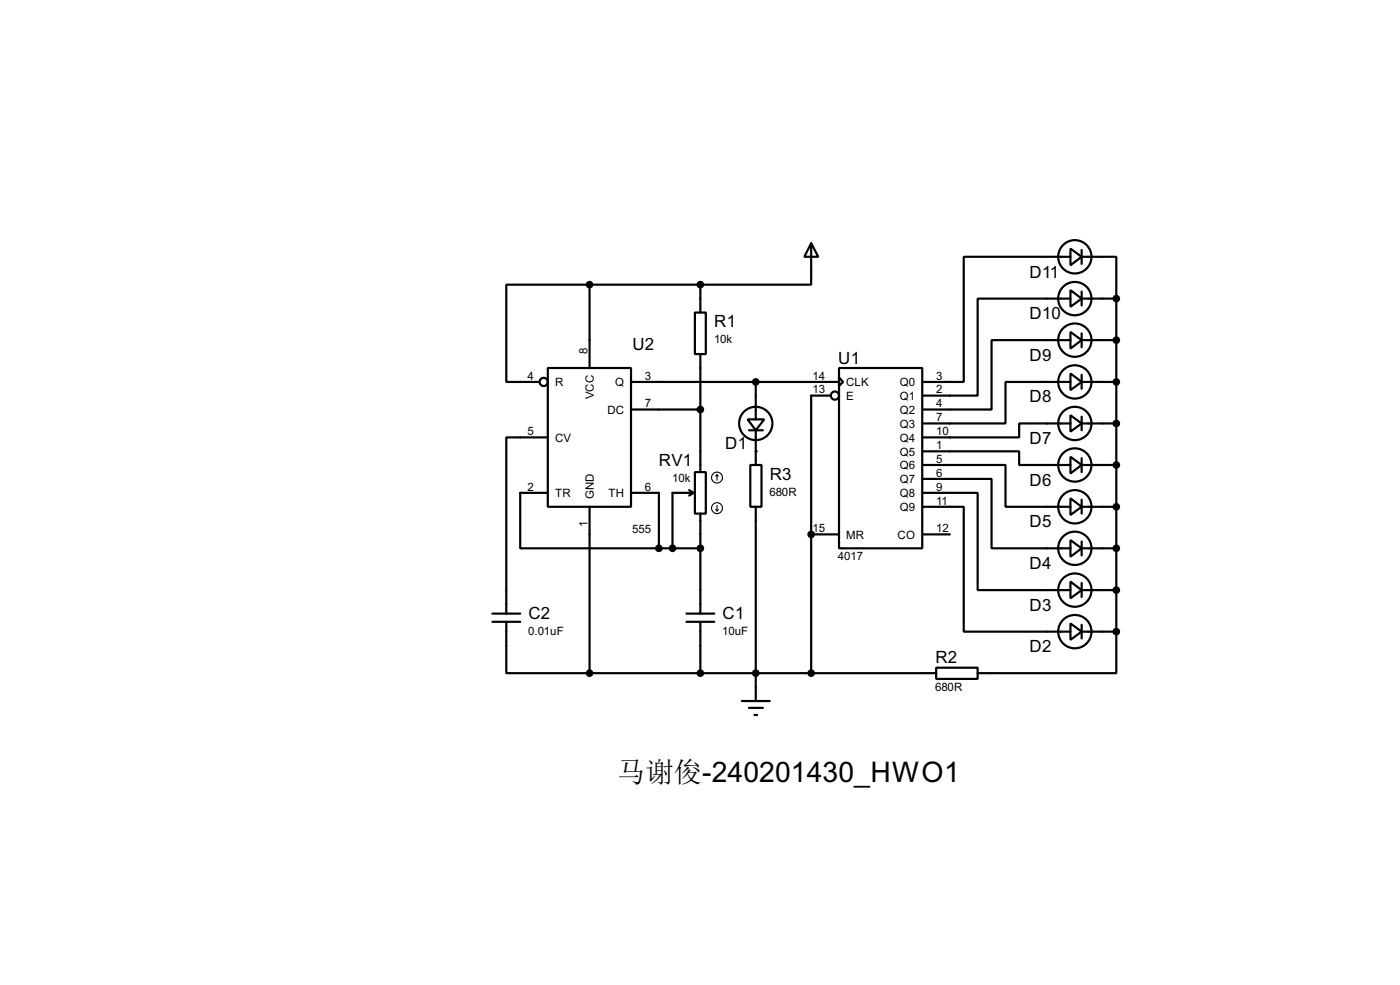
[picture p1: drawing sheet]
<svg xmlns="http://www.w3.org/2000/svg" width="256mm" height="180mm" viewBox="0 0 256 180" stroke-linecap="round" stroke-linejoin="round" font-family="sans-serif">
<g fill="none" stroke="#000" stroke-width=".4">
<path d="M108 52.1h-15.2v17.8h6.1M108 52.1v15.3M108 52.1h20.3M127.3 57.2h2v7.6h-2zM128.3 52.1v5.1M148.6 44.5l1.3 2.5h-2.5zM148.6 44.5v7.6h-20.3M196.1 53.1l2.1 1.6-2.1 1.5zM196.1 45.5l2.1 1.5-2.1 1.6zM196.1 54.7h-17v17.7h-10.1M196.1 47h-19.5v22.9h-7.6M198.2 47h6.3v7.7"/>
<path d="M198.2 54.7h6.3M198.2 45.8v2.5M198.2 53.4v2.5M204.5 54.7v60.9M100.4 67.4h15.2v25.4h-15.2zM115.6 69.9h38.1M115.6 75h12.7M128.3 64.8v21.6M137 76.8h3l-1.5 2zM137.2 78.8h2.6M138.5 69.9v6.9M138.5 78.8v6.3"/>
<path d="M152.2 72.4h-3.6v50.8M153.7 67.4h15.3v33h-15.3zM153.7 69.1l.8 .8-.8 .8zM196.1 76l2.1 1.5-2.1 1.5zM196.1 68.4l2.1 1.5-2.1 1.5zM196.1 60.8l2.1 1.5-2.1 1.5zM196.1 77.5h-9.4v2.6h-17.7M196.1 69.9h-11.9v7.6h-15.2M196.1 62.3h-14.4v12.7h-12.7M198.2 77.5h6.3M198.2 69.9h6.3M198.2 62.3h6.3"/>
<path d="M198.2 61v2.6M198.2 68.6v2.6M198.2 76.3v2.5M100.4 80.1h-7.6v32.2M100.4 90.2h-5.1v10.2h25.4M108 92.8v30.4M115.6 90.2h5.1v10.2M126.3 89.7l.8 .5M127.1 90.2h-3.9v10.2M127.1 90.2l-.8 .5M127.3 86.4h2v7.6h-2zM128.3 94v18.3"/>
<path d="M137.5 85.1h2v7.7h-2zM138.5 92.8v35.5M148.6 97.8h5.1M169 92.8h7.6v22.8h19.5M169 90.2h10.1v17.8h17M169 85.1h15.2v7.7h11.9M169 87.7h12.7v12.7h14.4M169 82.6h17.7v2.5h9.4M169 97.8h5M196.1 91.2l2.1 1.6-2.1 1.5zM196.1 98.9l2.1 1.5-2.1 1.5zM196.1 83.6l2.1 1.5-2.1 1.6z"/>
<path d="M198.2 92.8h6.3M198.2 85.1h6.3M198.2 83.9v2.5M198.2 91.5v2.5M198.2 99.1v2.6M90.2 112.3h5.1M90.2 113.8h5.1M92.8 113.8v9.4h15.2M120.7 100.4h7.6M125.8 112.3h5.1M125.8 113.8h5.1M128.3 113.8v9.4"/>
<path d="M196.1 114.1l2.1 1.5-2.1 1.5zM196.1 106.5l2.1 1.5-2.1 1.5zM198.2 108h6.3M198.2 100.4h6.3M198.2 115.6h6.3M198.2 106.7v2.6M198.2 114.4v2.5M204.5 115.6v7.6h-25.4M108 123.2h63.5M135.9 128.3h5.1M137.2 129.6h2.6M138.2 130.9h.5"/>
<path d="M171.5 122.2h7.6v2.1h-7.6z"/>
<circle cx="196.9" cy="47" r="3.1"/>
<circle cx="196.9" cy="54.7" r="3.1"/>
<circle cx="99.6" cy="69.9" r=".75"/>
<circle cx="138.4" cy="77.5" r="3.1"/>
<circle cx="152.9" cy="72.4" r=".75"/>
<circle cx="196.9" cy="62.3" r="3.1"/>
<circle cx="196.9" cy="69.9" r="3.1"/>
<circle cx="196.9" cy="77.5" r="3.1"/>
<circle cx="196.9" cy="85.1" r="3.1"/>
<circle cx="196.9" cy="92.8" r="3.1"/>
<circle cx="196.9" cy="108" r="3.1"/>
<circle cx="196.9" cy="115.6" r="3.1"/>
<circle cx="196.9" cy="100.4" r="3.1"/>
</g>
<g fill="#000">
<circle cx="138.5" cy="82.6" r=".2"/>
<circle cx="148.6" cy="97.8" r=".2"/>
</g>
<g fill="#000" stroke="#000" stroke-width=".4">
<circle cx="108" cy="52.1" r=".5"/>
<circle cx="128.3" cy="52.1" r=".5"/>
<circle cx="204.5" cy="54.7" r=".5"/>
<circle cx="128.3" cy="75" r=".5"/>
<circle cx="138.4" cy="69.9" r=".5"/>
<circle cx="204.5" cy="62.3" r=".5"/>
<circle cx="204.5" cy="77.5" r=".5"/>
<circle cx="204.5" cy="69.9" r=".5"/>
<circle cx="148.6" cy="97.8" r=".5"/>
<circle cx="204.5" cy="85.1" r=".5"/>
<circle cx="204.5" cy="92.8" r=".5"/>
<circle cx="120.7" cy="100.4" r=".5"/>
<circle cx="123.2" cy="100.4" r=".5"/>
<circle cx="128.3" cy="100.4" r=".5"/>
<circle cx="204.5" cy="108" r=".5"/>
<circle cx="204.5" cy="115.6" r=".5"/>
<circle cx="204.5" cy="100.4" r=".5"/>
<circle cx="108" cy="123.2" r=".5"/>
<circle cx="128.3" cy="123.2" r=".5"/>
<circle cx="138.4" cy="123.2" r=".5"/>
<circle cx="148.6" cy="123.2" r=".5"/>
</g>
<g fill="none" stroke="#000" stroke-width=".2">
<path d="M131.1 93.3l.3 .2M131.4 86.9v1M131.4 92.5v1M131.4 86.9l.2 .3M131.4 86.9l-.3 .3M131.6 93.3l-.2 .2"/>
<circle cx="131.3" cy="87.4" r="1"/>
<circle cx="131.3" cy="93" r="1"/>
</g>
<text font-size="5.2" x="113.1" y="143.2">马谢俊-240201430_HWO1</text>
<g font-size="3.5">
<text x="188.6" y="50.8">D11</text>
<text x="130.9" y="59.9">R1</text>
<text x="188.6" y="58.4">D10</text>
<text x="115.9" y="64">U2</text>
<text x="153.6" y="66.6">U1</text>
<text x="188.6" y="66.1">D9</text>
<text x="188.6" y="73.7">D8</text>
<text x="132.9" y="82.2">D1</text>
<text x="188.6" y="81.3">D7</text>
<text x="120.7" y="85.3">RV1</text>
<text x="141" y="87.8">R3</text>
<text x="188.6" y="88.9">D6</text>
<text x="188.6" y="96.5">D5</text>
<text x="188.6" y="104.2">D4</text>
<text x="96.8" y="113.2">C2</text>
<text x="132.4" y="113.2">C1</text>
<text x="188.6" y="111.8">D3</text>
<text x="188.6" y="119.4">D2</text>
<text x="171.4" y="121.4">R2</text>
</g>
<g font-size="2.4">
<text x="107.6" y="64.8" transform="rotate(-90 107.6 64.8)">8</text>
<text x="130.8" y="62.8">10k</text>
<text x="96.7" y="69.5">4</text>
<text x="101.7" y="70.7">R</text>
<text x="112.7" y="70.7">Q</text>
<text x="118.2" y="69.5">3</text>
<text x="148.9" y="69.5">14</text>
<text x="148.9" y="72">13</text>
<text x="155" y="70.7">CLK</text>
<text x="164.8" y="70.7">Q0</text>
<text x="171.5" y="69.5">3</text>
<text x="171.5" y="72">2</text>
<text x="108.8" y="73.1" transform="rotate(-90 108.8 73.1)">VCC</text>
<text x="111.3" y="75.8">DC</text>
<text x="118.2" y="74.6">7</text>
<text x="155" y="73.2">E</text>
<text x="164.8" y="73.2">Q1</text>
<text x="164.8" y="75.8">Q2</text>
<text x="171.5" y="74.6">4</text>
<text x="171.5" y="77.1">7</text>
<text x="96.7" y="79.7">5</text>
<text x="101.7" y="80.8">CV</text>
<text x="164.8" y="78.3">Q3</text>
<text x="164.8" y="80.8">Q4</text>
<text x="164.8" y="83.4">Q5</text>
<text x="171.5" y="79.7">10</text>
<text x="171.5" y="82.2">1</text>
<text x="96.7" y="89.8">2</text>
<text x="118.2" y="89.8">6</text>
<text x="123.2" y="88.2">10k</text>
<text x="164.8" y="85.9">Q6</text>
<text x="164.8" y="88.5">Q7</text>
<text x="171.5" y="84.7">5</text>
<text x="171.5" y="87.3">6</text>
<text x="171.5" y="89.8">9</text>
<text x="101.7" y="91">TR</text>
<text x="108.8" y="91.4" transform="rotate(-90 108.8 91.4)">GND</text>
<text x="111.5" y="91">TH</text>
<text x="141" y="90.8">680R</text>
<text x="164.8" y="91">Q8</text>
<text x="164.8" y="93.6">Q9</text>
<text x="171.5" y="92.4">11</text>
<text x="107.6" y="96.5" transform="rotate(-90 107.6 96.5)">1</text>
<text x="115.8" y="97.5">555</text>
<text x="148.9" y="97.4">15</text>
<text x="155" y="98.6">MR</text>
<text x="164.4" y="98.6">CO</text>
<text x="171.5" y="97.4">12</text>
<text x="153.5" y="102.6">4017</text>
<text x="96.8" y="116.2">0.01uF</text>
<text x="132.3" y="116.2">10uF</text>
<text x="171.3" y="126.5">680R</text>
</g>
</svg>
